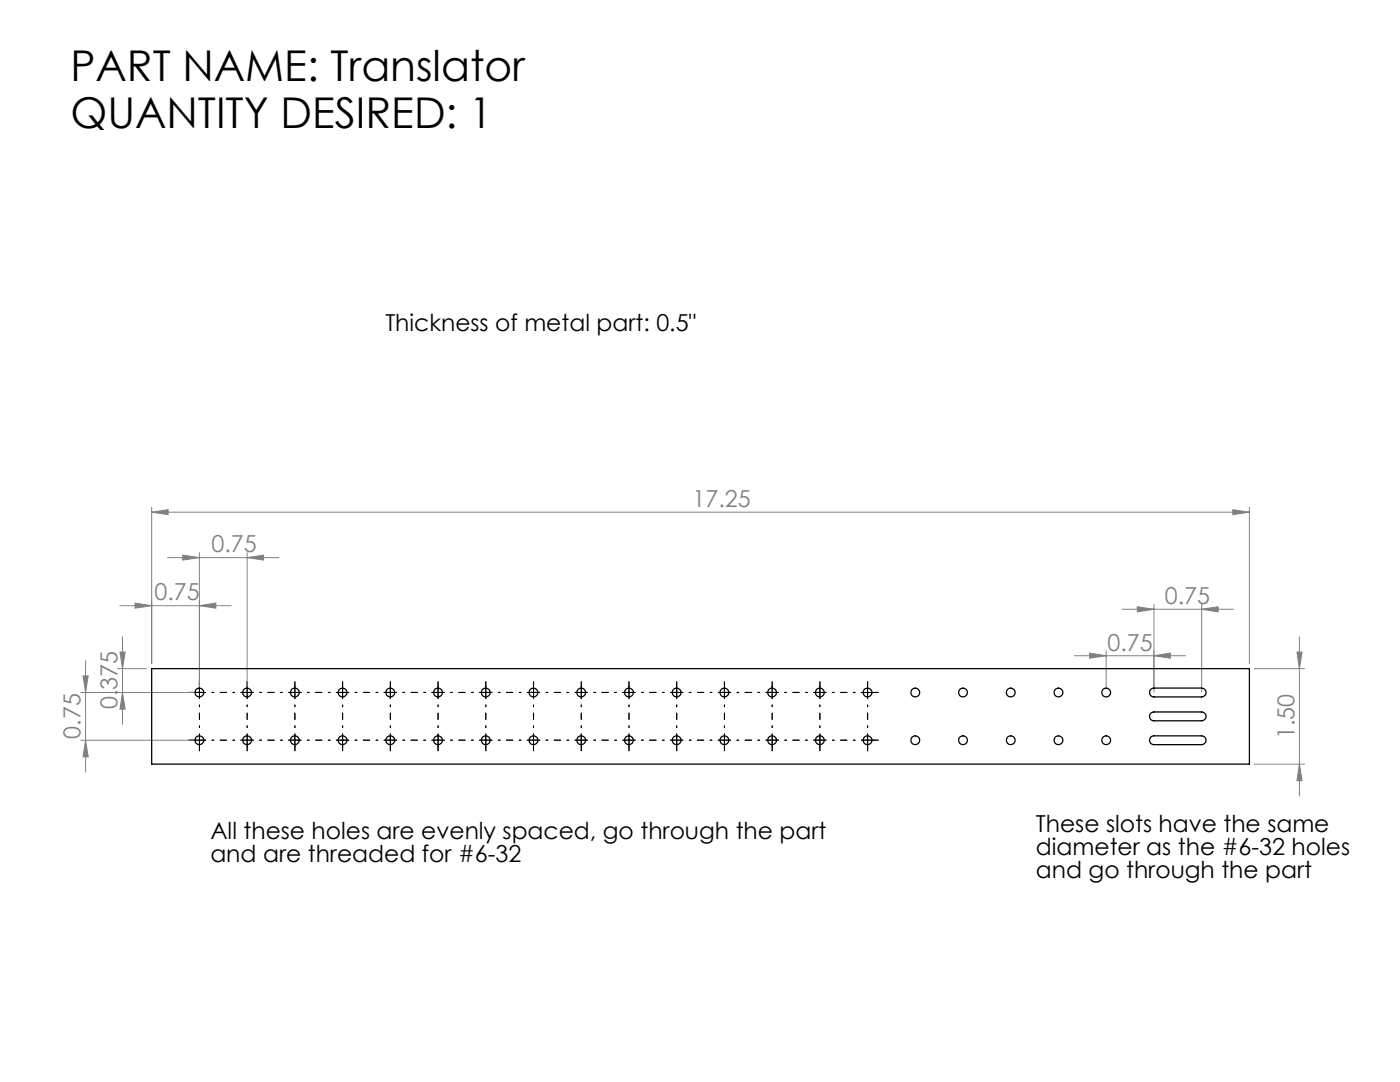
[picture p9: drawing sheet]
<svg xmlns="http://www.w3.org/2000/svg" width="279mm" height="216mm" viewBox="0 0 279 216" stroke-linecap="round" stroke-linejoin="round" font-family="sans-serif">
<g fill="none" stroke="#808080" stroke-width=".2">
<path d="M30.3 102.2l3.2-.5v1zM30.3 101.2v31.2M30.3 102.2h219M33.4 111.3h22.3M36.5 110.8l3.3 .5-3.3 .5zM39.8 110.3v26.9M49.3 111.3l3.3-.5v1zM49.3 110.3v26.9M246 101.7l3.3 .5-3.3 .5zM249.3 101.2v31.2M16.1 138.2h22.7M16.6 134.9h1l-.5 3.3z"/>
<path d="M17.1 131.8v22.3M23.5 133.4h5.7M23.9 120.9h22.2M24 130.1h1l-.6 3.3zM24.4 127.1v17.4M24.4 138.2l.6 3.3h-1zM27 120.3l3.3 .6-3.3 .5zM39.8 120.9l3.3-.6v1.1zM214.4 130.8h22.2M217.5 130.3l3.3 .5-3.3 .5zM220.8 129.8v7.4M223.9 121.6h22.3"/>
<path d="M227 121.1l3.3 .5-3.3 .5zM230.3 130.8l3.3-.5v1zM230.3 120.6v17.5M239.8 121.6l3.3-.5v1zM239.8 120.6v17.5M250.3 133.4h10M258.8 130.1h1.1l-.6 3.3zM259.3 127.1v31.7M16.1 147.7h22.7M17.1 147.7l.5 3.3h-1zM250.3 152.5h10M259.3 152.5l.6 3.3h-1.1z"/>
</g>
<g fill="none" stroke="#000" stroke-width=".2" stroke-dasharray="15.2 1.3 1.3 1.3">
<path d="M38.6 138.2h-.9M39.8 138.2v-1.3M39.8 138.2h-1.2M39.8 138.2v1.2M39.8 138.2h1.3M39.8 136.9v-.9M49.3 138.2v-1.3M49.3 138.2h-1.2M49.3 138.2v1.2M49.3 138.2h1.3M49.3 136.9v-.9M58.9 138.2v-1.3"/>
<path d="M58.9 138.2h-1.3M58.9 138.2v1.2M58.9 138.2h1.2M58.9 136.9v-.9M68.4 138.2v-1.3M68.4 138.2h-1.3M68.4 138.2v1.2M68.4 138.2h1.2M68.4 136.9v-.9M77.9 138.2v-1.3M77.9 138.2h-1.2M77.9 138.2v1.2"/>
<path d="M77.9 138.2h1.3M77.9 136.9v-.9M87.4 138.2v-1.3M87.4 138.2h-1.2M87.4 138.2v1.2M87.4 138.2h1.3M87.4 136.9v-.9M97 138.2v-1.3M97 138.2h-1.3M97 138.2v1.2M97 138.2h1.2M97 136.9v-.9"/>
<path d="M106.5 138.2v-1.3M106.5 138.2h-1.3M106.5 138.2v1.2M106.5 138.2h1.2M106.5 136.9v-.9M116 138.2v-1.3M116 138.2h-1.2M116 138.2v1.2M116 138.2h1.3M116 136.9v-.9M125.5 138.2v-1.3M125.5 138.2h-1.2"/>
<path d="M125.5 138.2v1.2M125.5 138.2h1.3M125.5 136.9v-.9M135.1 138.2v-1.3M135.1 138.2h-1.3M135.1 138.2v1.2M135.1 138.2h1.2M135.1 136.9v-.9M144.6 138.2v-1.3M144.6 138.2h-1.3M144.6 138.2v1.2M144.6 138.2h1.2"/>
<path d="M144.6 136.9v-.9M154.1 138.2v-1.3M154.1 138.2h-1.2M154.1 138.2v1.2M154.1 138.2h1.3M154.1 136.9v-.9M163.6 138.2v-1.3M163.6 138.2h-1.2M163.6 138.2v1.2M163.6 138.2h1.3M163.6 136.9v-.9M173.2 136.9v-.9"/>
<path d="M174.4 138.2h.9M38.6 147.7h-.9M39.8 147.7v-1.3M39.8 147.7h-1.2M39.8 147.7v1.2M39.8 147.7h1.3M39.8 148.9v.9M49.3 147.7v-1.3M49.3 147.7h-1.2M49.3 147.7v1.2M49.3 147.7h1.3M49.3 148.9v.9"/>
<path d="M58.9 147.7v-1.3M58.9 147.7h-1.3M58.9 147.7v1.2M58.9 147.7h1.2M58.9 148.9v.9M68.4 147.7v-1.3M68.4 147.7h-1.3M68.4 147.7v1.2M68.4 147.7h1.2M68.4 148.9v.9M77.9 147.7v-1.3M77.9 147.7h-1.2"/>
<path d="M77.9 147.7v1.2M77.9 147.7h1.3M77.9 148.9v.9M87.4 147.7v-1.3M87.4 147.7h-1.2M87.4 147.7v1.2M87.4 147.7h1.3M87.4 148.9v.9M97 147.7v-1.3M97 147.7h-1.3M97 147.7v1.2M97 147.7h1.2"/>
<path d="M97 148.9v.9M106.5 147.7v-1.3M106.5 147.7h-1.3M106.5 147.7v1.2M106.5 147.7h1.2M106.5 148.9v.9M116 147.7v-1.3M116 147.7h-1.2M116 147.7v1.2M116 147.7h1.3M116 148.9v.9M125.5 147.7v-1.3"/>
<path d="M125.5 147.7h-1.2M125.5 147.7v1.2M125.5 147.7h1.3M125.5 148.9v.9M135.1 147.7v-1.3M135.1 147.7h-1.3M135.1 147.7v1.2M135.1 147.7h1.2M135.1 148.9v.9M144.6 147.7v-1.3M144.6 147.7h-1.3M144.6 147.7v1.2"/>
<path d="M144.6 147.7h1.2M144.6 148.9v.9M154.1 147.7v-1.3M154.1 147.7h-1.2M154.1 147.7v1.2M154.1 147.7h1.3M154.1 148.9v.9M163.6 147.7v-1.3M163.6 147.7h-1.2M163.6 147.7v1.2M163.6 147.7h1.3M163.6 148.9v.9"/>
<path d="M173.2 147.7v-1.3M173.2 147.7h-1.3M173.2 147.7v1.2M173.2 147.7h1.2M173.2 148.9v.9M174.4 147.7h.9"/>
</g>
<g fill="none" stroke="#000" stroke-width=".2" stroke-dasharray="15.2 1.3 1.3 1.3" stroke-dashoffset="14.9">
<path d="M42.3 138.2h4.5M51.8 138.2h4.6M61.4 138.2h4.5M70.9 138.2h4.5M80.4 138.2h4.5M89.9 138.2h4.6M99.5 138.2h4.5M109 138.2h4.5M118.5 138.2h4.5M128 138.2h4.6M137.6 138.2h4.5M147.1 138.2h4.5"/>
<path d="M156.6 138.2h4.5M166.1 138.2h4.6M39.8 145.2v-4.5M42.3 147.7h4.5M49.3 145.2v-4.5M51.8 147.7h4.6M58.9 145.2v-4.5M61.4 147.7h4.5M68.4 145.2v-4.5M70.9 147.7h4.5M77.9 145.2v-4.5M80.4 147.7h4.5"/>
<path d="M87.4 145.2v-4.5M89.9 147.7h4.6M97 145.2v-4.5M99.5 147.7h4.5M106.5 145.2v-4.5M109 147.7h4.5M116 145.2v-4.5M118.5 147.7h4.5M125.5 145.2v-4.5M128 147.7h4.6M135.1 145.2v-4.5M137.6 147.7h4.5"/>
<path d="M144.6 145.2v-4.5M147.1 147.7h4.5M154.1 145.2v-4.5M156.6 147.7h4.5M163.6 145.2v-4.5M166.1 147.7h4.6M173.2 145.2v-4.5"/>
</g>
<path d="M171.9 138.2h2.5M173.1 136.9v2.5" fill="none" stroke="#000" stroke-width=".2"/>
<g fill="#808080">
<path d="M227 121.1l3.3 .5-3.3 .5zM239.8 121.6l3.3-.5v1z"/>
<path d="M217.5 130.3l3.3 .5-3.3 .5zM230.3 130.8l3.3-.5v1z"/>
<path d="M36.5 110.8l3.3 .5-3.3 .5zM49.3 111.3l3.3-.5v1z"/>
<path d="M246 101.7l3.3 .5-3.3 .5zM30.3 102.2l3.2-.5v1zM39.8 120.9l3.3-.6v1.1zM27 120.3l3.3 .6-3.3 .5z"/>
<path d="M259.3 152.5l.6 3.3h-1.1zM258.8 130.1h1.1l-.6 3.3zM17.1 147.7l.5 3.3h-1zM16.6 134.9h1l-.5 3.3zM24.4 138.2l.6 3.3h-1zM24 130.1h1l-.6 3.3z"/>
</g>
<g fill="none" stroke="#000" stroke-width=".25">
<path d="M30.3 133.4h219v19.1h-219zM229.7 137.5l.6-.2h9.5a.88 .88 0 0 1 .9 .9 .88 .88 0 0 1-.9 .9h-9.5a.89 .89 0 0 1-.8-.6 .89 .89 0 0 1 .2-1zM229.7 147.1l.6-.3h9.5a.88 .88 0 0 1 .9 .9 .88 .88 0 0 1-.9 .9h-9.5a.89 .89 0 0 1-.8-.6 .89 .89 0 0 1 .2-.9zM229.7 142.3l.6-.2h9.5a.88 .88 0 0 1 .9 .8 .88 .88 0 0 1-.9 .9h-9.5a.89 .89 0 0 1-.8-.5 .89 .89 0 0 1 .2-1z"/>
<circle cx="39.8" cy="138.2" r=".88"/>
<circle cx="49.3" cy="138.2" r=".88"/>
<circle cx="58.8" cy="138.2" r=".88"/>
<circle cx="68.4" cy="138.2" r=".88"/>
<circle cx="77.9" cy="138.2" r=".88"/>
<circle cx="87.4" cy="138.2" r=".88"/>
<circle cx="96.9" cy="138.2" r=".88"/>
<circle cx="106.5" cy="138.2" r=".88"/>
<circle cx="116" cy="138.2" r=".88"/>
<circle cx="125.5" cy="138.2" r=".88"/>
<circle cx="135" cy="138.2" r=".88"/>
<circle cx="144.6" cy="138.2" r=".88"/>
<circle cx="154.1" cy="138.2" r=".88"/>
<circle cx="163.6" cy="138.2" r=".88"/>
<circle cx="173.1" cy="138.2" r=".88"/>
<circle cx="182.7" cy="138.2" r=".88"/>
<circle cx="192.2" cy="138.2" r=".88"/>
<circle cx="201.7" cy="138.2" r=".88"/>
<circle cx="211.2" cy="138.2" r=".88"/>
<circle cx="220.8" cy="138.2" r=".88"/>
<circle cx="39.8" cy="147.7" r=".88"/>
<circle cx="49.3" cy="147.7" r=".88"/>
<circle cx="58.8" cy="147.7" r=".88"/>
<circle cx="68.4" cy="147.7" r=".88"/>
<circle cx="77.9" cy="147.7" r=".88"/>
<circle cx="87.4" cy="147.7" r=".88"/>
<circle cx="96.9" cy="147.7" r=".88"/>
<circle cx="106.5" cy="147.7" r=".88"/>
<circle cx="116" cy="147.7" r=".88"/>
<circle cx="125.5" cy="147.7" r=".88"/>
<circle cx="135" cy="147.7" r=".88"/>
<circle cx="144.6" cy="147.7" r=".88"/>
<circle cx="154.1" cy="147.7" r=".88"/>
<circle cx="163.6" cy="147.7" r=".88"/>
<circle cx="173.1" cy="147.7" r=".88"/>
<circle cx="182.7" cy="147.7" r=".88"/>
<circle cx="192.2" cy="147.7" r=".88"/>
<circle cx="201.7" cy="147.7" r=".88"/>
<circle cx="211.2" cy="147.7" r=".88"/>
<circle cx="220.8" cy="147.7" r=".88"/>
</g>
<g font-size="8.5">
<text x="14.1" y="16.1">PART NAME: Translator</text>
<text x="14.1" y="25.6">QUANTITY DESIRED: 1</text>
</g>
<g font-size="4.7">
<text x="76.9" y="66">Thickness of metal part: 0.5&quot;</text>
<text x="42" y="167.5">All these holes are evenly spaced, go through the part</text>
<text x="206.7" y="166.1">These slots have the same</text>
<text x="42" y="172">and are threaded for #6-32</text>
<text x="206.7" y="170.6">diameter as the #6-32 holes</text>
<text x="206.7" y="175.1">and go through the part</text>
</g>
<g font-size="4.7" fill="#808080">
<text x="138.2" y="101.2">17.25</text>
<text x="42.2" y="110.2">0.75</text>
<text x="30.8" y="119.8">0.75</text>
<text x="232.4" y="120.6">0.75</text>
<text x="221" y="129.8">0.75</text>
<text x="23.5" y="141.5" transform="rotate(-90 23.5 141.5)">0.375</text>
<text x="16.1" y="147.4" transform="rotate(-90 16.1 147.4)">0.75</text>
<text x="258.3" y="147.5" transform="rotate(-90 258.3 147.5)">1.50</text>
</g>
</svg>
